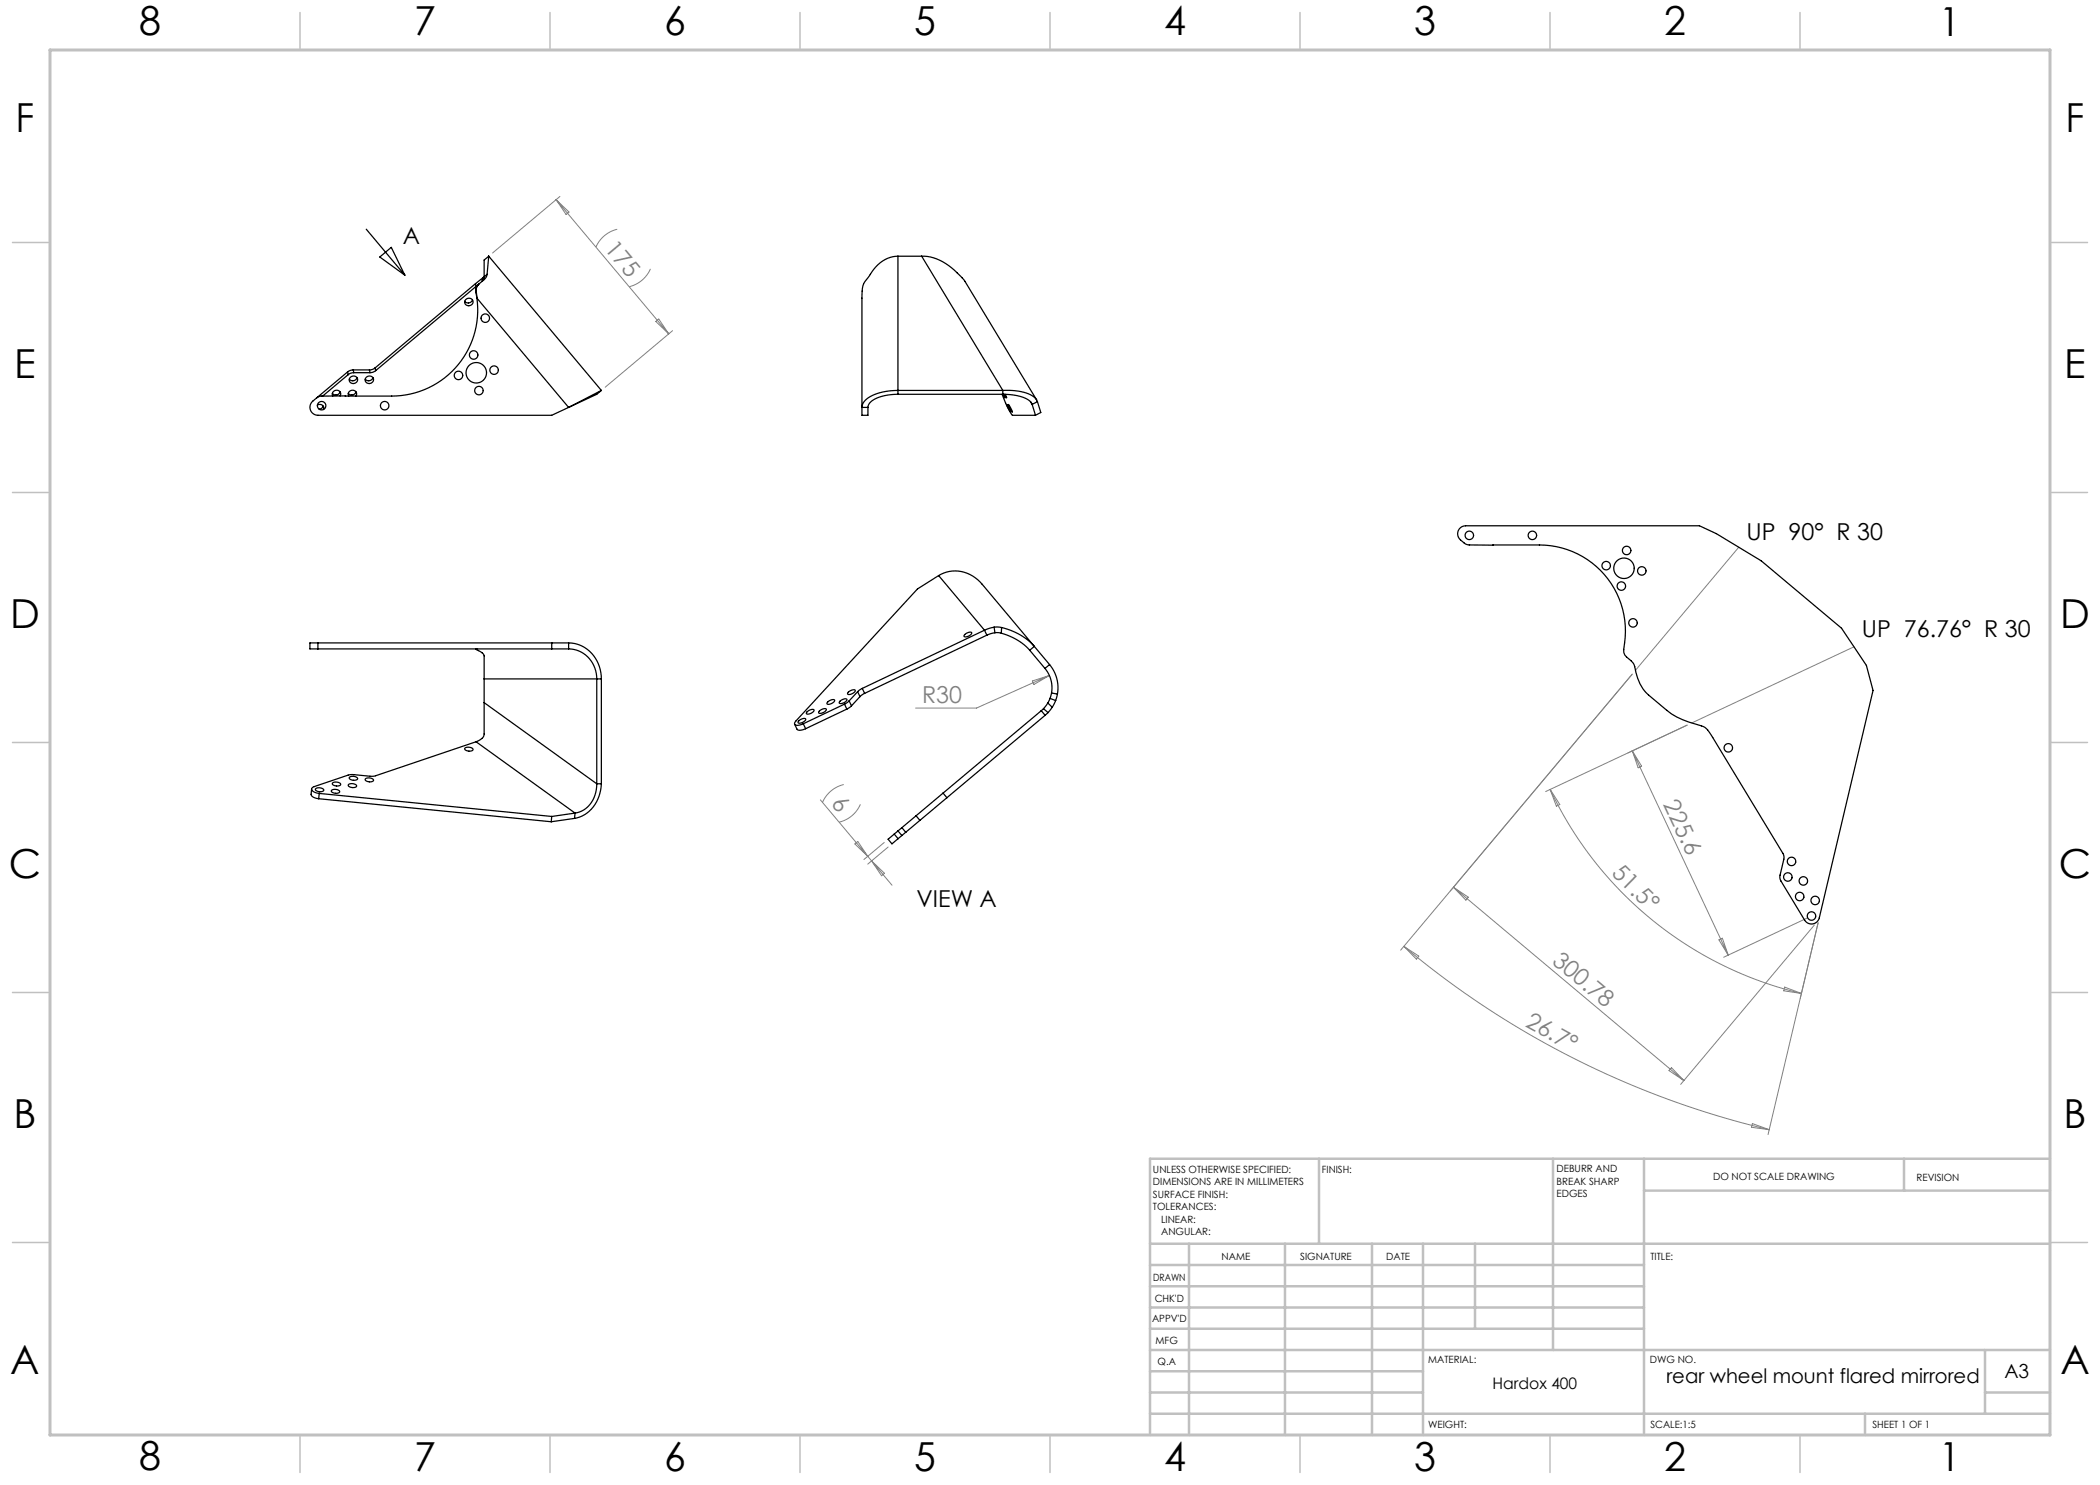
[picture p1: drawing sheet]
<svg xmlns="http://www.w3.org/2000/svg" width="420mm" height="297mm" viewBox="0 0 420 297" stroke-linecap="round" stroke-linejoin="round" font-family="sans-serif">
<g fill="none" stroke="#808080" stroke-width=".2">
<path d="M111.2 39.9l22.5 26.9M111.2 39.9l2.6 2.5-.6 .5zM112 39.3l-13.5 11.3M123.4 45.9a6.2 6.2 0 0 0-4.2 3.5M130.1 53.8a6.2 6.2 0 0 1-4.3 3.5M131.2 64.3l.6-.5 1.9 3zM134.5 66.1l-13.5 11.3M347.8 109.4l-20.7 24.7M206.5 136.2l3.4-1.1-3.1 1.8zM209.9 135.1l-14.6 6.5h-12.2M326.4 134.8l-46.3 55.2M370.8 129.4l-32.5 15.2"/>
<path d="M164.1 160l14.3 17M168.8 156.9a6.2 6.2 0 0 0-4.3 3.6M310 157.9l2 3-.7 .3zM310 157.9a74.4 74.4 0 0 0 50.3 40.8M326.5 150.2l19.1 40.8M326.5 150.2l1.8 3-.7 .4zM337.4 145l-28.3 13.3M171 168.8l.6-.5 1.9 3zM172.1 160.9a6.2 6.2 0 0 1-4.3 3.5M174.3 172.2l2.6 2.5-.6 .5zM176.9 168.5l-4.1 3.4M177.6 169.4l-4 3.4"/>
<path d="M290.7 177.4l46.1 38.7M290.7 177.4l3 2-.5 .6zM280.8 189.3a177 177 0 0 0 73 36.6M280.8 189.3l3 1.9-.5 .6zM343.8 188l.7-.4 1.1 3.4zM356.9 197.4l3.4 1.3-3.6-.5zM361.4 183.6l-16.7 7.9M362.9 185l-26.8 31.9M363.6 184.5l-10 42.4M334.3 213.5l2.5 2.6-3-2zM350.5 224.7l3.3 1.2-3.5-.4z"/>
</g>
<g fill="none" stroke="#000" stroke-width=".25">
<path d="M73.3 45.8l7.7 9.2M76 51.4l2.3-1.9 2.7 5.5zM94.5 60a.9 .9 0 0 1-1.6 .3M95.1 56.7l.1 .6M95.1 56.7l-20.1 16.9M95.2 58.4l.2 1.2M95.2 57.3l.1 .1M95.2 57.3l-20.1 16.8M95.2 58.2v.2M95.2 58.2l.2 1.4M95.4 59.6a17.2 17.2 0 0 1-17.1 19.6h-14l-1 .4M95.4 59.6l18.3 21.9"/>
<path d="M95.7 56.9l-.5 .4M95.8 56.8a1.68 1.68 0 0 0-.7 1.5l.1 .1M95.8 56.8l-.4 .4-.2 1M96.6 55.6l-1.5 1.1M96.8 55.3l-.2 .3M96.8 55.4l-.1 .5-.3 .4 .2-.7M97.4 54.9a3.7 3.7 0 0 1-1.5 1.8l-.1 .1M97.4 54.9l-.6 .5M97.7 51.2l-.3 3.7M97.7 51.2l-.9 .8v3.4M97.7 51.2v.1M97.7 51.2l22.6 26.9"/>
<path d="M179.6 51.2a7.1 7.1 0 0 0-5.9 4.2l-.7 .8a3.7 3.7 0 0 0-.6 2.8v24.1h1.2v-1.6M179.6 51.2h4.7M179.6 51.2v27.7M184.3 51.2a10.8 10.8 0 0 1 7.9 4.1l.8 1 14.3 23.7M184.3 51.2l16.3 26.9M68 79.2a.8 .8 0 0 0-.7-1.2 .8 .8 0 0 0-.7 1.2M68 78.4a.9 .9 0 0 1-1.5 .3M69.5 74.4l-6.9 5.8a1.6 1.6 0 0 0-.5 1.8 1.6 1.6 0 0 0 1.5 1.1h46.7l3.4-1.6M69.5 74.4l.1 .5M69.6 74.9l-5.1 4.3M69.8 79.2a.8 .8 0 0 1 .7-1.2 .8 .8 0 0 1 .7 1.2M70.7 74l-.7 .1-.5 .3"/>
<path d="M70.7 74l.1 .5M70.7 74h3.2M70.8 74.5l-.7 .1-.5 .3M70.8 74.5h3.2M71.2 78.4a.9 .9 0 0 1-1.5 .3M71.4 75.5a.9 .9 0 0 1-1.5 .3M73.9 74l.1 .5M74.6 75.5a.9 .9 0 0 1-1.6 .3M75 73.6l-.5 .3-.6 .1M75 73.6l.1 .5M75.1 74.1l-.5 .3-.6 .1M120.3 78.1l-6.6 3.4"/>
<path d="M120.3 78.1l-.9 .8-5.7 2.6M179.6 78.9a7.4 7.4 0 0 0-5.8 1.9l-.2 .7M179.6 78.9h21M200.4 78.9l1 2.4 1.1 1.7 4.6 .1M200.6 78.9l.4 .7-.3-.7M200.6 78.1a9.5 9.5 0 0 1 6.4 1.5l.5 .7M200.6 78.9a8.2 8.2 0 0 1 5.6 1.5l.2 .5M200.6 78.1h-21a9.1 9.1 0 0 0-6.8 2.2l-.3 .6-.1 .6h1.2M200.6 78.1v.8M200.9 78.9l.4 .7-.3-.7M63.5 81a.79 .79 0 0 1 .9 0 .79 .79 0 0 1 .3 .9M64.6 81.2l-.2 .4-.6 .2"/>
<path d="M201.4 80.9l.8 1.5zM201.7 80.9l.8 1.5zM206.1 80.3l.3 .6M206.4 80.9l.7 2.2M207.5 80.3l-1.1 .6M207.5 80.3l.7 2.2-1.1 .6M187.7 115.1l-4.2 2.7-24.3 26.4a.48 .48 0 0 0-.3 .7 .48 .48 0 0 0 .7 .2l1.1-.3M187.7 115.1a6.7 6.7 0 0 1 8.7 1.7l13.5 16.1M187.7 115.1l9.2 10.9M291.9 105.7a1.6 1.6 0 0 1 1.2-.5h46.8l3.4 1.5 8.9 5.5 16.1 13.4 5 7.5 1.3 5-10.7 45.5a1.6 1.6 0 0 1-1.4 1.2 1.6 1.6 0 0 1-1.6-.8l-4.8-8.1-.1-.7 .8-3.5-.2-.9-14.4-23.8a3.5 3.5 0 0 0-1.9-1.8 17.4 17.4 0 0 1-7-3.1l-3.6-3.1a9.6 9.6 0 0 1-2.9-6l-.5-.8a2.67 2.67 0 0 1-1.4-3.6 17.2 17.2 0 0 0-17-19.6h-14l-1-.4a1.97 1.97 0 0 1-1.2-2.6zM63.6 128.6h-1.6v1.2h1.6M63.6 128.6h50.1"/>
<path d="M63.6 129.8h50.1M63.6 128.6v1.2M95.1 129.8h.1M95.2 129.9l.2 .1a1.89 1.89 0 0 1 1.4 2.2v3.6M95.2 129.8h-.1M95.2 129.8h.1M95.4 129.8h-.2M96.8 135.8h23.5M96.8 135.8v4.7M110.3 128.6v1.2M113.7 128.6a6.9 6.9 0 0 1 6.6 7.2M113.7 129.8a5.8 5.8 0 0 1 5.7 6v21"/>
<path d="M113.7 128.6v1.2M120.3 135.8v21M169.7 138.4a1.01 1.01 0 0 1 1.4-.3 1.23 1.23 0 0 1-1.6 .7zM171.5 138.3l-1.7 1.9M171.5 138.3l.5 1M172 139.3l-1.7 1.9M172.5 137.7l-1 .6M172.5 137.7l.4 1M172.9 138.7l-.9 .6M192.9 126.9a1.01 1.01 0 0 1 1.5-.3 1.23 1.23 0 0 1-1.6 .6zM196.9 126l-24.4 11.7M196.9 126l.5 1"/>
<path d="M197.4 127l-24.5 11.7M198.8 125.4l1.5 .1M198.8 125.4l-1.9 .6M198.8 125.4l.2 1.1M199 126.5l-1.6 .5M199 126.5l1.3 .1M200.3 126.6a11.7 11.7 0 0 1 5.6 3.5M200.3 125.5a12.4 12.4 0 0 1 6.6 3.8l-1 .8M200.3 125.5v1.1M205.9 130.1l3.1 3.6M209 133.7a6 6 0 0 1 1.3 4.9M209.9 132.9a7.2 7.2 0 0 1 1.6 5.9"/>
<path d="M209.9 132.9l-.9 .8M210 139.7l-.4 .9M210 139.7l1.1 .4M210.3 138.6l-.3 1.1M210.3 138.6l1.2 .2M211.5 138.8l-.4 1.3M62.3 157.8l-.1 1.1a1.35 1.35 0 0 0 1.5 .8M63.1 157.7a1.21 1.21 0 0 1 1.7 .3 1.07 1.07 0 0 1-1.7-.2zM63.7 159.7l46.5 4.7M63.8 158.7l-.1 1M63.8 158.7l46.5 4.6M66.3 158a1.21 1.21 0 0 1 1.6 .4 1.07 1.07 0 0 1-1.6-.3z"/>
<path d="M66.5 156.6a1.21 1.21 0 0 1 1.6 .3 1.07 1.07 0 0 1-1.6-.2zM69.7 156.9a1.21 1.21 0 0 1 1.6 .3 1.07 1.07 0 0 1-1.6-.2zM69.9 155.4a1.21 1.21 0 0 1 1.6 .4 1.07 1.07 0 0 1-1.6-.3zM73.1 155.7a1.21 1.21 0 0 1 1.6 .4 1.07 1.07 0 0 1-1.7-.3zM93 149.6a1.21 1.21 0 0 1 1.6 .3 1.07 1.07 0 0 1-1.7-.2zM95.2 148.4l-20.2 6.8-.8 .1-4.3-.3-7 2.3a.54 .54 0 0 0-.6 .5 .54 .54 0 0 0 .5 .6l1 .3M95.2 148.4l19.8 14.2M96.8 140.5v3.7a8.6 8.6 0 0 1-.2 3.3l-1.4 .9M96.8 140.5l22.6 16.3M119.4 156.8a5.6 5.6 0 0 1-4.4 5.8M119.4 156.8h.9M120.3 156.8a6.9 6.9 0 0 1-5.4 6.9"/>
<path d="M158.9 144.9l.5 .9a1.38 1.38 0 0 0 1.7-.1M159.8 144.2a1.01 1.01 0 0 1 1.4-.3 1.23 1.23 0 0 1-1.6 .6zM160.7 144.8l.4 .9M161.4 142.4a1.01 1.01 0 0 1 1.4-.3 1.23 1.23 0 0 1-1.5 .6zM163.9 142.2a1.01 1.01 0 0 1 1.4-.3 1.23 1.23 0 0 1-1.6 .6zM165.5 140.4a1.01 1.01 0 0 1 1.4-.3 1.23 1.23 0 0 1-1.5 .6zM168 140.2a1.01 1.01 0 0 1 1.4-.3 1.23 1.23 0 0 1-1.6 .7zM168.9 140.8l-8.2 4M168.9 140.8l.5 1M169.4 141.8l-8.3 3.9M169.8 140.2l-.9 .6M169.8 140.2l.5 1"/>
<path d="M170.3 141.2l-.9 .6M188.6 158.6l.8 .9M188.6 158.6l-8.2 6.9M189.4 159.5l-8.2 7M208.3 142.1l-19.7 16.5M208.3 142.1l.7 1M208.7 141.7l.9 .8M208.7 141.7l-.4 .4M209 143.1l-19.6 16.4M209.6 140.6l.8 .9M209.6 140.6l-.9 1.1M209.6 142.5l-.6 .6"/>
<path d="M210.4 141.5l-.8 1M211.1 140.1l-.7 1.4M110.3 163.3l-.1 1.1M114.9 163.7l-4.7 .7M115 162.6l-4.7 .7M115 162.6l-.1 1.1M178.8 166.8l-1.2 1 .8 1 1.2-1.1M178.8 166.8l.8 .9M179.6 166.2l.8 .9M179.6 166.2l-.8 .6M180.4 167.1l-.8 .6M180.4 165.5l-.8 .7"/>
<path d="M180.4 165.5l.8 1M181.2 166.5l-.8 .6M183.2 163.2l.8 .9"/>
<circle cx="70.7" cy="75.9" r=".8"/>
<circle cx="73.9" cy="75.9" r=".8"/>
<circle cx="91.7" cy="75.1" r=".85"/>
<circle cx="93.8" cy="60.4" r=".8"/>
<circle cx="94.7" cy="71" r=".85"/>
<circle cx="95.3" cy="74.6" r="2.05"/>
<circle cx="95.8" cy="78.1" r=".85"/>
<circle cx="97.1" cy="63.6" r=".85"/>
<circle cx="98.8" cy="74" r=".85"/>
<circle cx="64.3" cy="81.1" r=".85"/>
<circle cx="76.9" cy="81.1" r=".85"/>
<circle cx="293.9" cy="107.1" r=".85"/>
<circle cx="306.5" cy="107.1" r=".85"/>
<circle cx="321.2" cy="113.1" r=".85"/>
<circle cx="324.3" cy="117.2" r=".85"/>
<circle cx="324.8" cy="113.7" r="2.05"/>
<circle cx="325.3" cy="110.1" r=".85"/>
<circle cx="328.4" cy="114.2" r=".85"/>
<circle cx="326.6" cy="124.6" r=".85"/>
<circle cx="345.7" cy="149.6" r=".85"/>
<circle cx="357.6" cy="175.4" r=".85"/>
<circle cx="358.3" cy="172.3" r=".85"/>
<circle cx="359.9" cy="179.3" r=".85"/>
<circle cx="360.7" cy="176.2" r=".85"/>
<circle cx="362.3" cy="183.2" r=".85"/>
<circle cx="363" cy="180.1" r=".85"/>
</g>
<path d="M410 231.8v55.2h-187.2" fill="none" stroke="#c0c0c0" stroke-width=".2"/>
<g fill="none" stroke="#c0c0c0" stroke-width=".5">
<path d="M263.8 231.8v17M310.6 231.8v38.2M328.8 231.8v55.2M328.8 238.1h81.2M380.8 231.8v6.3M410 231.8h-180v55.2M230 248.8h180M230 257.3h98.8M230 253h98.8M237.8 248.8v38.2M257 248.8v38.2M274.4 248.8v38.2"/>
<path d="M284.6 248.8v38.2M295 248.8v17M230 265.8h98.8M230 261.5h98.8M230 278.5h54.6M230 274.3h54.6M230 270h180M397 278.5h13M397 270v12.8M230 282.8h180M373 282.8v4.2"/>
</g>
<g fill="none" stroke="#c0c0c0" stroke-width=".3">
<path d="M60 2.5v7.5M110 2.5v7.5M160 2.5v7.5M210 2.5v7.5M260 2.5v7.5M310 2.5v7.5M360 2.5v7.5M2.5 48.5h7.5M410 48.5h7.5M2.5 98.5h7.5M410 98.5h7.5M2.5 148.5h7.5"/>
<path d="M410 148.5h7.5M2.5 198.5h7.5M410 198.5h7.5M2.5 248.5h7.5M410 248.5h7.5M60 287v7.5M110 287v7.5M160 287v7.5M210 287v7.5M260 287v7.5M310 287v7.5M360 287v7.5"/>
</g>
<path d="M10 10h400v277h-400z" fill="none" stroke="#c0c0c0" stroke-width=".6"/>
<g font-size="8">
<text x="27.8" y="7">8</text>
<text x="82.8" y="7.1">7</text>
<text x="132.8" y="7.1">6</text>
<text x="182.8" y="7.1">5</text>
<text x="232.8" y="7.1">4</text>
<text x="282.8" y="7.1">3</text>
<text x="332.8" y="7.1">2</text>
<text x="387.8" y="7.1">1</text>
<text x="3.1" y="26.3">F</text>
<text x="413.1" y="26.3">F</text>
<text x="2.9" y="75.6">E</text>
<text x="412.9" y="75.6">E</text>
<text x="2" y="125.6">D</text>
<text x="412" y="125.6">D</text>
<text x="1.8" y="175.6">C</text>
<text x="411.8" y="175.6">C</text>
<text x="2.7" y="225.6">B</text>
<text x="412.7" y="225.6">B</text>
<text x="2.1" y="274.9">A</text>
<text x="412.1" y="274.8">A</text>
<text x="27.8" y="294">8</text>
<text x="82.8" y="294.1">7</text>
<text x="132.8" y="294.1">6</text>
<text x="182.8" y="294.1">5</text>
<text x="232.8" y="294.1">4</text>
<text x="282.8" y="294.1">3</text>
<text x="332.8" y="294.1">2</text>
<text x="387.8" y="294.1">1</text>
</g>
<g font-size="4.7">
<text x="80.6" y="48.7">A</text>
<text x="349.3" y="107.9">UP 90° R 30</text>
<text x="372.4" y="127.5">UP 76.76° R 30</text>
<text x="183.3" y="181.4">VIEW A</text>
</g>
<g font-size="4.7" fill="#808080">
<text x="120.8" y="49.8" transform="rotate(50 120.8 49.8)">175</text>
<text x="184.4" y="140.6">R30</text>
<text x="166.1" y="160.8" transform="rotate(50 166.1 160.8)">6</text>
<text x="332.6" y="160.8" transform="rotate(65 332.6 160.8)">225.6</text>
<text x="322.1" y="174.9" transform="rotate(44 322.1 174.9)">51.5°</text>
<text x="310.3" y="192.5" transform="rotate(40 310.3 192.5)">300.78</text>
<text x="304.9" y="205.2" transform="rotate(29 304.9 205.2)">26.7°</text>
</g>
<text font-size="4" x="333.3" y="276.6">rear wheel mount flared mirrored</text>
<text font-size="3.9" x="400.9" y="275.5">A3</text>
<text font-size="3.2" x="298.5" y="277.9">Hardox 400</text>
<g font-size="2">
<text x="230.6" y="234.6">UNLESS OTHERWISE SPECIFIED:</text>
<text x="230.6" y="237.1">DIMENSIONS ARE IN MILLIMETERS</text>
<text x="230.6" y="239.6">SURFACE FINISH:</text>
<text x="264.4" y="234.6">FINISH:</text>
<text x="311.3" y="234.5">DEBURR AND</text>
<text x="311.3" y="237">BREAK SHARP</text>
<text x="311.3" y="239.5">EDGES</text>
<text x="342.6" y="236">DO NOT SCALE DRAWING</text>
<text x="383.3" y="236.2">REVISION</text>
<text x="230.6" y="242.1">TOLERANCES:</text>
<text x="232.2" y="244.6">LINEAR:</text>
<text x="232.2" y="247.1">ANGULAR:</text>
<text x="244.3" y="252">NAME</text>
<text x="260" y="251.9">SIGNATURE</text>
<text x="277.2" y="251.9">DATE</text>
<text x="330.1" y="251.9">TITLE:</text>
<text x="230.6" y="256.1">DRAWN</text>
<text x="230.9" y="260.3">CHK'D</text>
<text x="230.4" y="264.4">APPV'D</text>
<text x="231.1" y="268.8">MFG</text>
<text x="231.5" y="273">Q.A</text>
<text x="285.6" y="272.5">MATERIAL:</text>
<text x="330" y="272.5">DWG NO.</text>
<text x="285.6" y="285.5">WEIGHT:</text>
<text x="330.1" y="285.6">SCALE:1:5</text>
<text x="374.5" y="285.6">SHEET 1 OF 1</text>
</g>
</svg>
